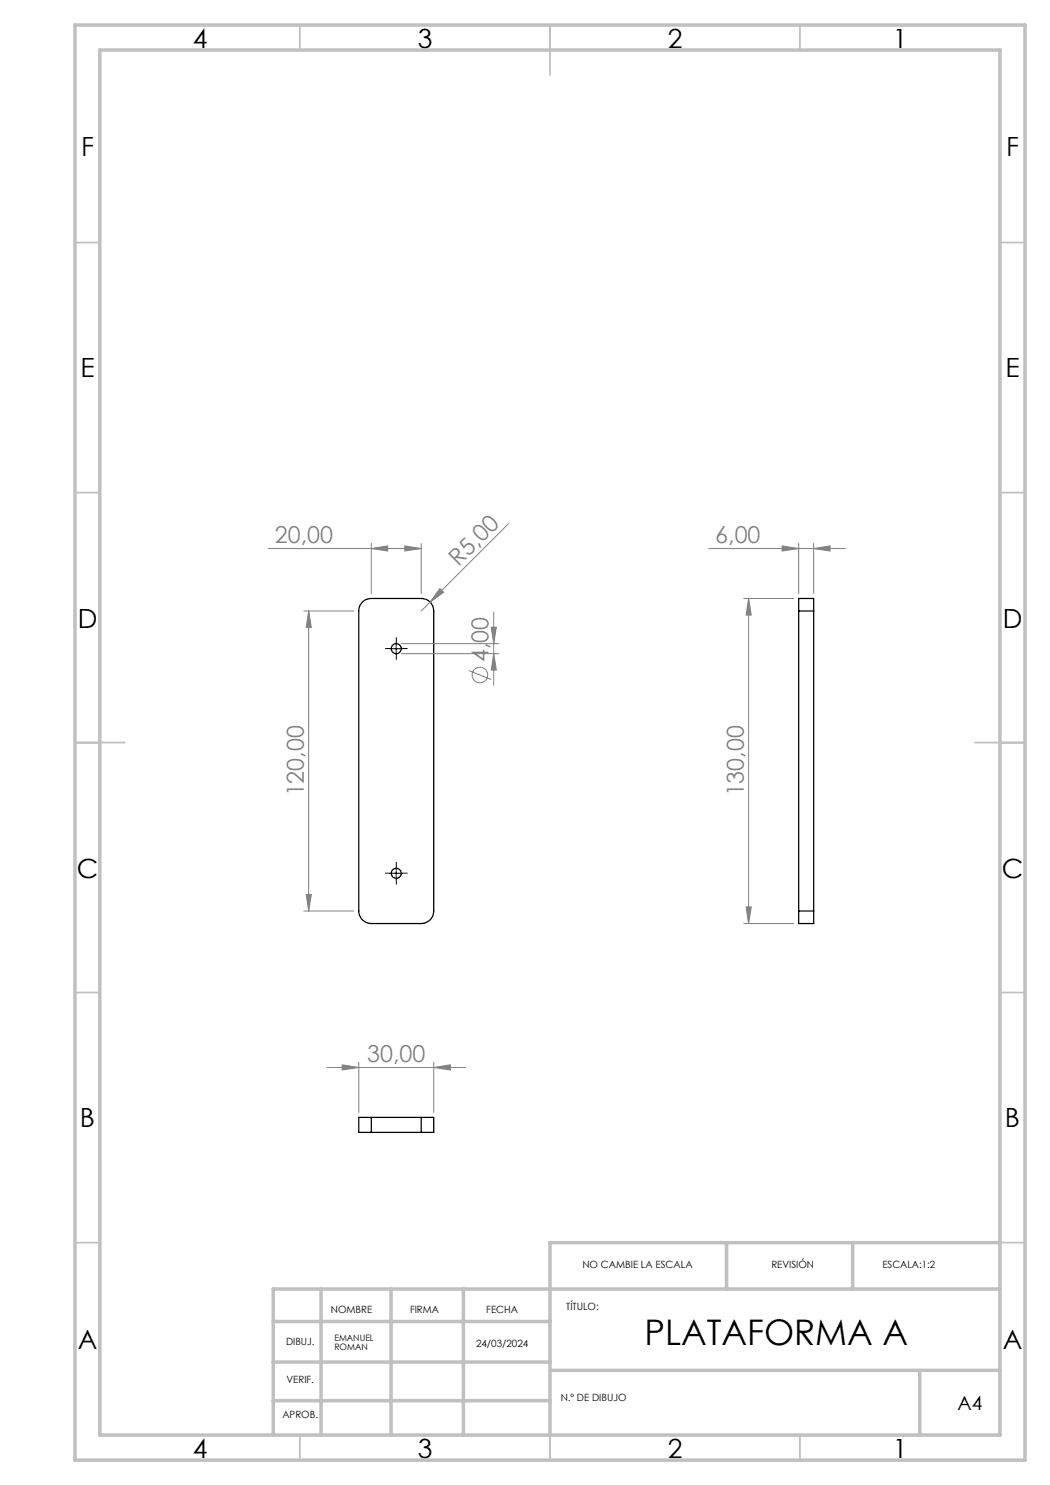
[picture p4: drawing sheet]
<svg xmlns="http://www.w3.org/2000/svg" width="210mm" height="297mm" viewBox="0 0 210 297" stroke-linecap="round" stroke-linejoin="round" font-family="sans-serif">
<g fill="none" stroke="#000" stroke-width=".25">
<path d="M72.6 120.3l.6-.4 1.1-.2h9.9a2.46 2.46 0 0 1 2.5 2.5v60a2.51 2.51 0 0 1-2.5 2.5h-9.9a2.52 2.52 0 0 1-2.5-2.5v-60.4l.2-.7zM159.7 122.2v-2.5h3v2.5M159.7 122.2v60M159.7 122.2h3M162.7 122.2v60M159.7 182.2v2.5h3v-2.5M159.7 182.2h3M74.3 223.5h-2.5v3h2.5M74.3 223.5v3M74.3 223.5h9.9M74.3 226.5h9.9M84.2 223.5h2.5v3h-2.5"/>
<path d="M84.2 223.5v3"/>
<circle cx="79.2" cy="129.7" r="1"/>
<circle cx="79.2" cy="174.7" r=".99"/>
</g>
<g fill="none" stroke="#808080" stroke-width=".2">
<path d="M53.7 109.7h30.5M74.3 109.7l3.2-.5v1zM74.3 108.7v10M81 109.2l3.2 .5-3.2 .5zM84.2 108.7v10M88 117.7l.7 .8-2.7 1.9zM101.7 104.7l-17.5 17.5M141.7 109.7h27.4M148.7 119.7h10M149.7 119.7l.5 3.3h-1zM149.7 119.7v65M156.4 109.2l3.3 .5-3.3 .5z"/>
<path d="M159.7 108.7v10M162.7 109.7l3.3-.5v1zM162.7 108.7v10M60.7 122.2h10M61.7 122.2l.6 3.3h-1.1zM61.7 122.2v60M80.3 128.7h19.5M80.3 130.7h19.5M93.8 134.1l4.4 1.8M98.2 125.4h1.1l-.6 3.3zM98.7 130.7l.6 3.3h-1.1zM98.7 122.4v14.7"/>
<path d="M61.2 178.9h1.1l-.6 3.3zM60.7 182.2h10M148.7 184.7h10M149.2 181.4h1l-.5 3.3zM65.4 213.5h27.7M68.4 213l3.4 .5-3.4 .5zM71.8 212.5v10M86.7 213.5l3.4-.5v1zM86.7 212.5v10"/>
<circle cx="96" cy="135" r="1.55"/>
</g>
<path d="M78 129.7h-1M79.3 128.5v-1M79.3 131v1M80.5 129.7h1M78 174.6h-1M79.3 173.4v-1M79.3 175.9v1M80.5 174.6h1" fill="none" stroke="#000" stroke-width=".2" stroke-dasharray="15.2 1.3 1.3 1.3" stroke-linecap="butt"/>
<path d="M78 129.7h2.5M79.2 128.5v2.5M78 174.7h2.5M79.2 173.4v2.5" fill="none" stroke="#000" stroke-width=".2"/>
<g fill="none" stroke="#c0c0c0" stroke-width=".35">
<path d="M60 5v5M110 5v10M160 5v5M15 48.5h5M200 48.5h5M15 98.5h5M200 98.5h5M15 148.5h10M195 148.5h10M15 198.5h5M200 198.5h5M15 248.5h5"/>
<path d="M200 248.5h5M60 287v5M110 282v10M160 287v5"/>
</g>
<path d="M20 231.8v55.2" fill="none" stroke="#c0c0c0" stroke-width=".5"/>
<g fill="none" stroke="#c0c0c0" stroke-width=".7">
<path d="M15 5h190v287h-190zM20 10h180v277h-180zM64.2 257.8v29.2M78.2 257.8v29.2M92.7 257.8v29.2M145.3 248.5v9.3M170.5 248.5v9.3M200 248.5h-90v38.5M200 257.8h-145.4v29.2M54.6 264.3h55.4M54.6 272.4h55.4M110 274.1h90"/>
<path d="M183.9 274.1v12.9M54.6 280.1h55.4"/>
</g>
<g fill="#808080">
<path d="M88 117.7l.7 .8-2.7 1.9z"/>
<path d="M81 109.2l3.2 .5-3.2 .5zM74.3 109.7l3.2-.5v1z"/>
<path d="M156.4 109.2l3.3 .5-3.3 .5zM162.7 109.7l3.3-.5v1zM68.4 213l3.4 .5-3.4 .5zM86.7 213.5l3.4-.5v1z"/>
<path d="M149.2 181.4h1l-.5 3.3zM149.7 119.7l.5 3.3h-1z"/>
<path d="M61.7 122.2l.6 3.3h-1.1zM61.2 178.9h1.1l-.6 3.3zM98.2 125.4h1.1l-.6 3.3zM98.7 130.7l.6 3.3h-1.1z"/>
</g>
<text font-size="7.1" x="128.9" y="269">PLATAFORMA A</text>
<g font-size="5.3">
<text x="38.5" y="9.5">4</text>
<text x="83.5" y="9.5">3</text>
<text x="133.6" y="9.5">2</text>
<text x="178.6" y="9.5">1</text>
<text x="16.2" y="31.3">F</text>
<text x="201.2" y="31.3">F</text>
<text x="16.1" y="75.5">E</text>
<text x="201.1" y="75.5">E</text>
<text x="15.5" y="125.5">D</text>
<text x="200.5" y="125.5">D</text>
<text x="15.4" y="175.5">C</text>
<text x="200.4" y="175.5">C</text>
<text x="16" y="225.5">B</text>
<text x="201" y="225.5">B</text>
<text x="15.5" y="269.8">A</text>
<text x="200.5" y="269.8">A</text>
<text x="38.5" y="291.5">4</text>
<text x="83.5" y="291.5">3</text>
<text x="133.6" y="291.5">2</text>
<text x="178.6" y="291.5">1</text>
</g>
<g font-size="4.7" fill="#808080">
<text x="55" y="108.7">20,00</text>
<text x="91.7" y="113.3" transform="rotate(-45 91.7 113.3)">R5,00</text>
<text x="143.1" y="108.7">6,00</text>
<text x="97.7" y="132.4" transform="rotate(-90 97.7 132.4)">4,00</text>
<text x="60.8" y="159.3" transform="rotate(-90 60.8 159.3)">120,00</text>
<text x="148.7" y="159.3" transform="rotate(-90 148.7 159.3)">130,00</text>
<text x="73.4" y="212.5">30,00</text>
</g>
<text font-size="3.9" x="191.5" y="282">A4</text>
<g font-size="2">
<text x="116.5" y="253.6">NO CAMBIE LA ESCALA</text>
<text x="154.3" y="253.6">REVISIÓN</text>
<text x="176.5" y="253.6">ESCALA:1:2</text>
<text x="66.2" y="262.7">NOMBRE</text>
<text x="82" y="262.7">FIRMA</text>
<text x="97.3" y="262.7">FECHA</text>
<text x="113.2" y="262.1">TÍTULO:</text>
<text x="57.2" y="269">DIBUJ.</text>
<text x="95.2" y="269.5">24/03/2024</text>
<text x="57.3" y="276.7">VERIF.</text>
<text x="112.2" y="280.2">N.º DE DIBUJO</text>
<text x="56.5" y="283.6">APROB.</text>
</g>
<g font-size="1.8">
<text x="66.9" y="268.3">EMANUEL</text>
<text x="66.9" y="270.1">ROMAN</text>
</g>
</svg>
